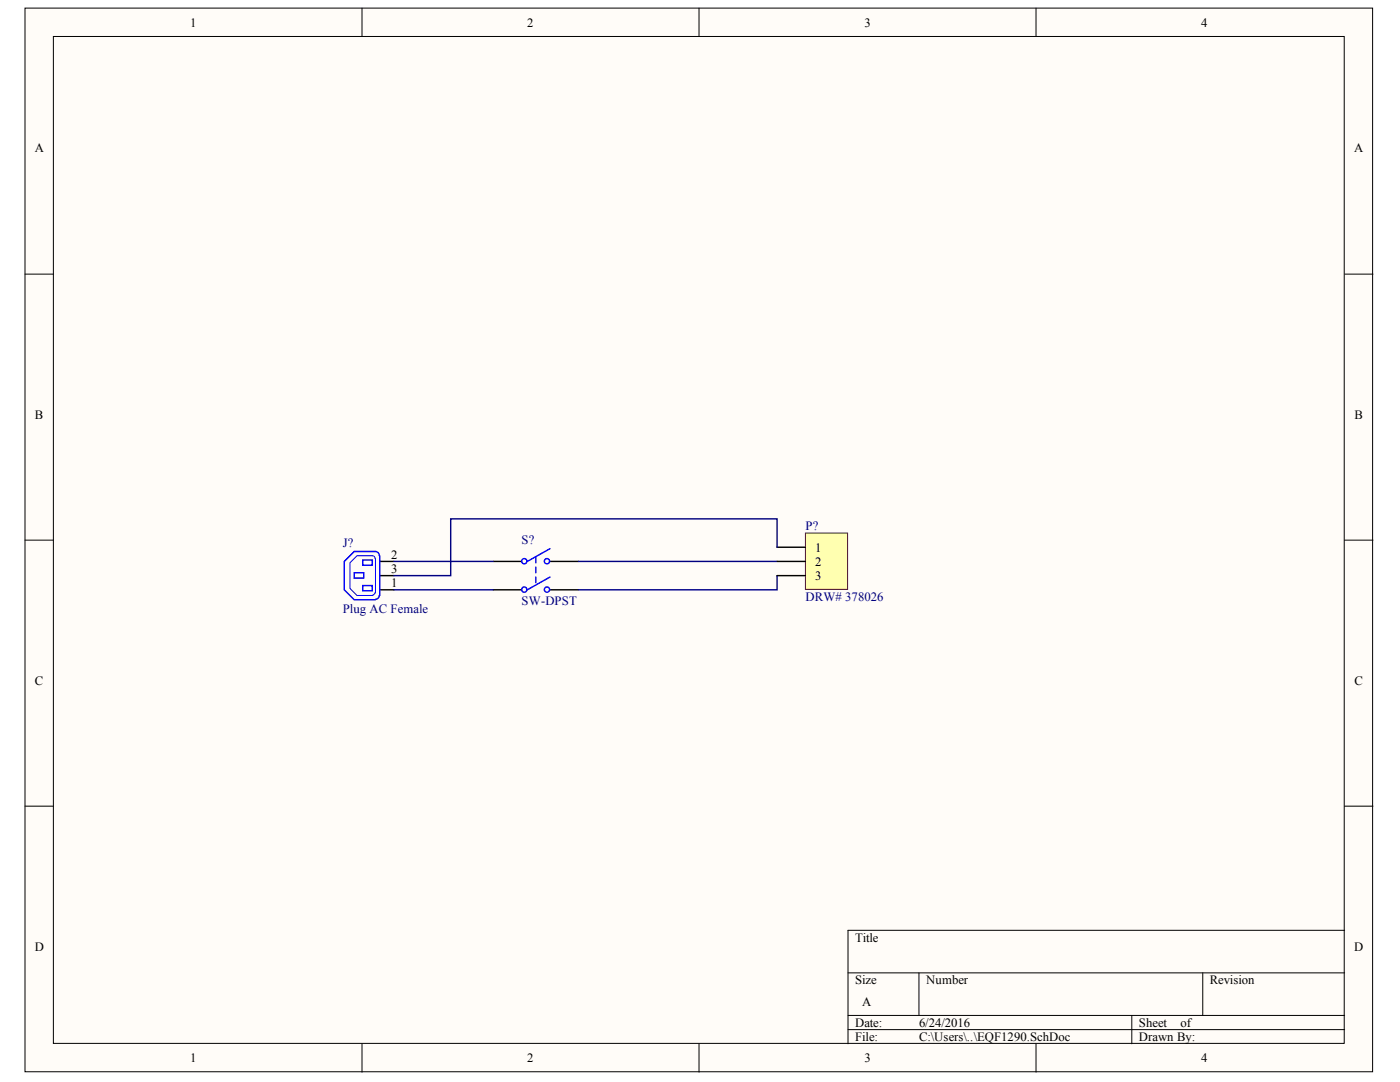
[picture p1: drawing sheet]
<svg xmlns="http://www.w3.org/2000/svg" width="279mm" height="216mm" viewBox="0 0 279 216" stroke-linecap="round" stroke-linejoin="round" font-family="sans-serif">
<g fill="#fffcf8" stroke="#000" stroke-width=".2">
<path d="M5 1.6h268.9v212.3h-268.9z"/>
<path d="M10.7 7.3h257.6v200.9h-257.6z"/>
</g>
<g fill="none" stroke="#000" stroke-width=".2">
<path d="M72.2 1.6v5.7M139.5 1.6v5.7M206.8 1.6v5.7M5 54.7h5.7M268.4 54.7h5.6M5 107.8h5.7M268.4 107.8h5.6M5 160.9h5.7M268.4 160.9h5.6M169.2 194.1h99.2M183.4 194.1v8.5M240 194.1v8.5"/>
<path d="M268.4 185.6h-99.2v22.7M72.2 208.3v5.6M139.5 208.3v5.6M169.2 202.6h99.2M169.2 205.4h99.2M206.8 208.3v5.6M225.9 202.6v5.7"/>
</g>
<g fill="#fff" stroke="#00f" stroke-width=".28">
<path d="M70.7 114.3h1.9v1h-1.9z"/>
<path d="M72.4 111.7h1.9v1.1h-1.9z"/>
<path d="M72.4 116.8h1.9v1.1h-1.9z"/>
</g>
<g fill="none" stroke="#00f" stroke-width=".28">
<path d="M75.7 110.9a.81 .81 0 0 0-.8-.9h-4.2l-2 2v5.7l2 2h4.2M75.7 118.8a.81 .81 0 0 1-.8 .8M75.8 110.9v7.9M106.9 111.2v1.1M106.9 113.2v1.1M106.9 115.1v1.2M109.8 115.1l-4.6 2.6M109.8 109.5l-4.6 2.5"/>
<circle cx="104.6" cy="117.6" r=".52"/>
<circle cx="104.6" cy="112" r=".52"/>
<circle cx="109.2" cy="112" r=".52"/>
<circle cx="109.2" cy="117.6" r=".52"/>
</g>
<path d="M74.9 111.5l-.1-.3-.4-.3h-3.1l-1.5 1.4v5.1l1.5 1.4h3.1M74.9 118.2l-.3 .5h-.2M74.9 111.5v6.8" fill="none" stroke="#00f" stroke-width=".2"/>
<path d="M75.8 117.7h2.8M75.8 114.9h2.8M75.8 112h2.8M98.4 117.7h5.7M98.4 112h5.7M109.8 117.7h5.6M109.8 112h5.6" fill="none" stroke="#000" stroke-width=".28"/>
<path d="M78.6 117.7h19.8M78.6 112h19.8M115.4 112h39.7M155.1 114.9v2.8h-39.7" fill="none" stroke="#000080" stroke-width=".28"/>
<path d="M160.7 106.4h8.5v11.2h-8.5z" fill="#ffffb0" stroke="#800000" stroke-width=".2"/>
<path d="M155.1 109.2h5.6M155.1 112h5.6M155.1 114.9h5.6" fill="none" stroke="#000" stroke-width=".28"/>
<path d="M155.1 109.2v-5.7h-65.2v11.4h-11.3" fill="none" stroke="#000080" stroke-width=".28"/>
<g font-size="2.5">
<text x="38" y="5.3">1</text>
<text x="105.2" y="5.3">2</text>
<text x="172.5" y="5.3">3</text>
<text x="239.7" y="5.3">4</text>
<text x="6.9" y="30.4">A</text>
<text x="270.3" y="30.4">A</text>
<text x="6.9" y="83.5">B</text>
<text x="270.3" y="83.5">B</text>
<text x="78.1" y="111.5">2</text>
<text x="162.7" y="110.1">1</text>
<text x="162.7" y="112.9">2</text>
<text x="78.1" y="117.2">1</text>
<text x="78.1" y="114.3">3</text>
<text x="162.7" y="115.7">3</text>
<text x="6.9" y="136.6">C</text>
<text x="270.3" y="136.6">C</text>
<text x="6.9" y="189.7">D</text>
<text x="170.6" y="187.9">Title</text>
<text x="270.3" y="189.7">D</text>
<text x="170.6" y="196.4">Size</text>
<text x="184.9" y="196.4">Number</text>
<text x="241.4" y="196.4">Revision</text>
<text x="172.1" y="200.7">A</text>
<text x="170.6" y="204.9">Date:</text>
<text x="170.6" y="207.7">File:</text>
<text x="183.4" y="204.9">6/24/2016</text>
<text x="183.4" y="207.7">C:\Users\..\EQF1290.SchDoc</text>
<text x="227.3" y="204.9">Sheet</text>
<text x="227.3" y="207.7">Drawn By:</text>
<text x="235.6" y="204.9">of</text>
<text x="38" y="212">1</text>
<text x="105.2" y="212">2</text>
<text x="172.5" y="212">3</text>
<text x="239.7" y="212">4</text>
</g>
<g font-size="2.5" fill="#000080">
<text x="160.8" y="105.8">P?</text>
<text x="68.4" y="109.2">J?</text>
<text x="104.1" y="108.6">S?</text>
<text x="160.8" y="119.9">DRW# 378026</text>
<text x="68.4" y="122.2">Plug AC Female</text>
<text x="104.1" y="120.8">SW-DPST</text>
</g>
</svg>
